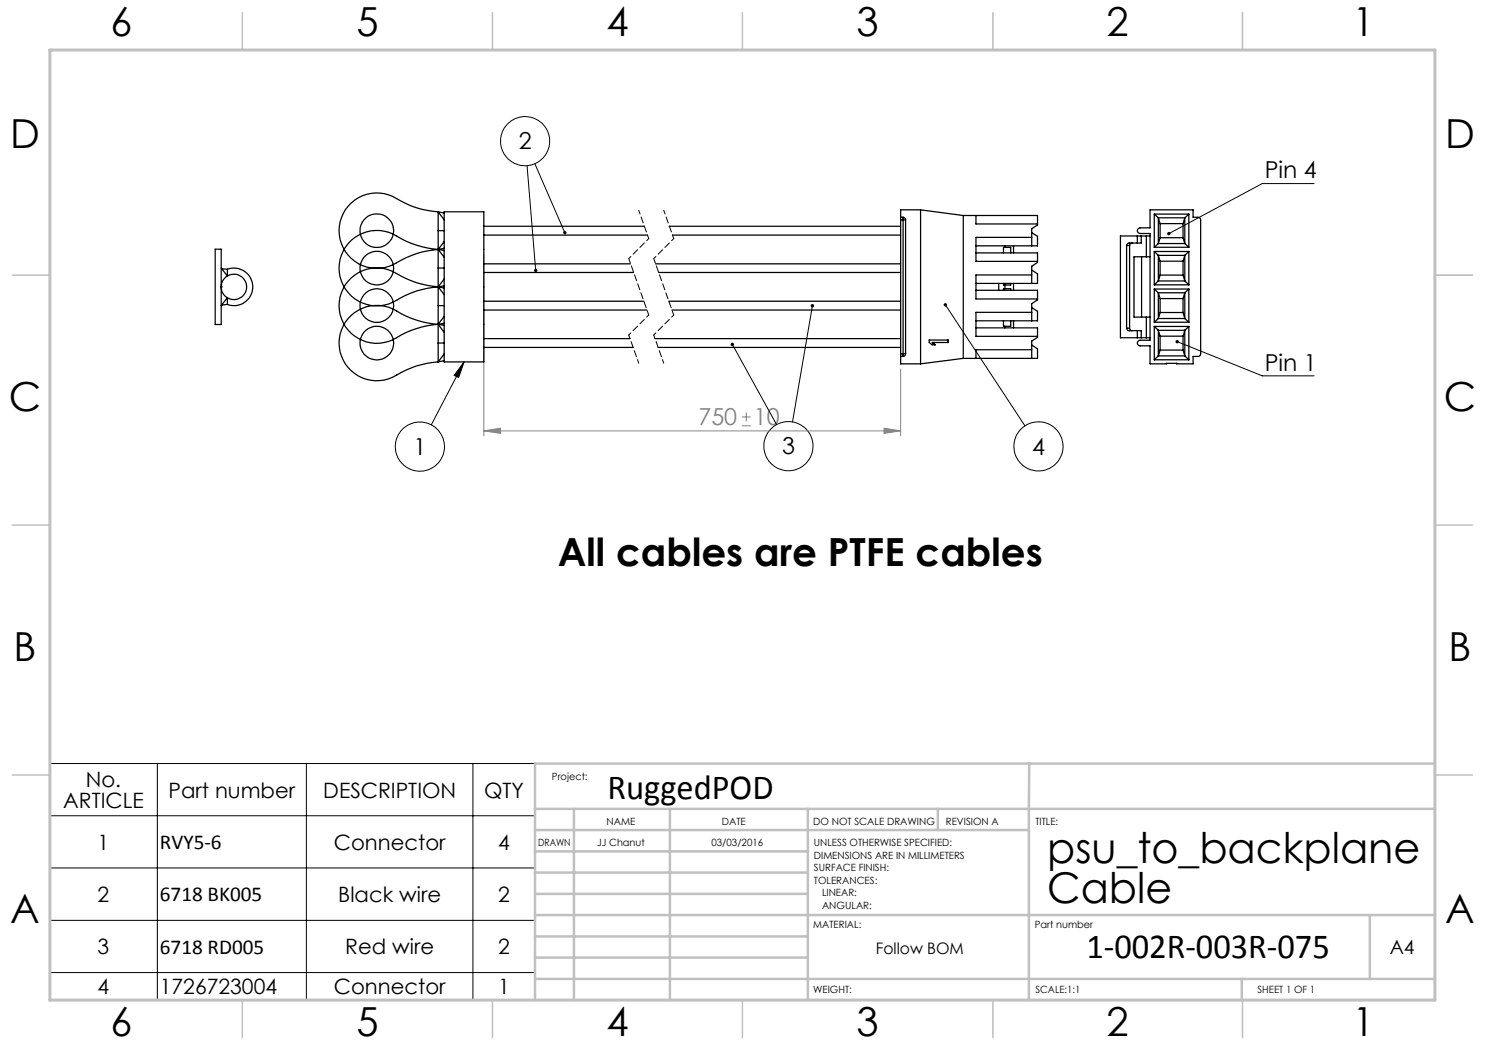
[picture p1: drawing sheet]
<svg xmlns="http://www.w3.org/2000/svg" width="297mm" height="210mm" viewBox="0 0 297 210" stroke-linecap="round" stroke-linejoin="round" font-family="sans-serif">
<path d="M96.8 50.9v36.3M180.1 73.8v13.4M96.8 86.2l3.3-.6v1.1zM96.8 86.2h83.3M148.4 85.2h1.7M148.4 83.4h1.7M149.3 82.5v1.8M176.8 85.6l3.3 .6-3.3 .5z" fill="none" stroke="#808080" stroke-width=".2"/>
<g fill="none" stroke="#000" stroke-width=".2">
<path d="M105.4 33.1l1.7 21M107 32.7l6 13.8M262.8 36.7h-10.4l-18.6 10M92.8 72.4l-6.5 12.6M92.8 72.4l-1.1 3.1-.9-.4zM146.5 68.9l8.8 16M162.5 61.1l-4 23.3M189.1 61l15.9 24.2M235.4 68.3l17 6.9h10.4M9.9 152.7h97.1v47.4h-97.1zM31.5 152.7v47.4M61.3 152.7v47.4"/>
<path d="M94.6 152.7v47.4M9.9 173.6h97.1M9.9 163.2h97.1M9.9 184.1h97.1M9.9 194.5h97.1"/>
<circle cx="105" cy="28.2" r="4.9"/>
<circle cx="84" cy="89.3" r="4.9"/>
<circle cx="157.7" cy="89.2" r="4.9"/>
<circle cx="207.7" cy="89.3" r="4.9"/>
</g>
<path d="M127.8 42.1l1.9 5.6M132.8 42.1l1.9 5.6M125.8 67l1.9 5.6M130.8 67l1.9 5.6" fill="none" stroke="#000" stroke-width=".2" stroke-dasharray="1.3 .6" stroke-dashoffset=".5"/>
<path d="M129.8 47.7l-4.1 4M134.8 47.7l-4.1 4M129.8 63l-4.1 4M134.8 63l-4.1 4" fill="none" stroke="#000" stroke-width=".2" stroke-dasharray="1.3 .6" stroke-dashoffset=".7"/>
<path d="M125.8 51.7l4 11.3M130.8 51.7l4 11.3" fill="none" stroke="#000" stroke-width=".2" stroke-dasharray="1.3 .6" stroke-dashoffset=".4"/>
<path d="M287 55h7.5M287 144.8v55.2h-187.2" fill="none" stroke="#c0c0c0" stroke-width=".2"/>
<g fill="none" stroke="#c0c0c0" stroke-width=".5">
<path d="M205.8 152.7v47.3M287 152.7h-180v47.3M107 161.8h180M107 178.8h54.6M107 174.5h54.6M107 170.3h54.6M107 166h98.8M114.8 161.8v38.2M134 161.8v38.2M161.6 161.8v38.2M187.6 161.8v4.2M107 195.8h180"/>
<path d="M107 191.5h54.6M107 187.3h54.6M107 183h180M248.4 195.8v4.2M274 183v12.8"/>
</g>
<g fill="none" stroke="#c0c0c0" stroke-width=".3">
<path d="M48.5 2.5v7.5M98.5 2.5v7.5M148.5 2.5v7.5M198.6 2.5v7.5M248.5 2.5v7.5M2.5 55h7.5M287 55h7.5M2.5 105h7.5M287 105h7.5M2.5 155h7.5M287 155h7.5M48.5 200v7.5"/>
<path d="M98.5 200v7.5M148.5 200v7.5M198.6 200v7.5M248.5 200v7.5"/>
</g>
<path d="M10 10h277v190h-277z" fill="none" stroke="#c0c0c0" stroke-width=".6"/>
<path d="M188.8 60.7a.35 .35 0 0 0 .2 .6 .35 .35 0 0 0 .4-.4 .35 .35 0 0 0-.5-.3l.2 .4zM92.8 72.4l-1.1 3.1-.9-.4zM106.9 53.8v.1a.34 .34 0 0 0-.1 .4 .34 .34 0 0 0 .4 .1l-.1-.3 .1 .3a.34 .34 0 0 0 .2-.4 .34 .34 0 0 0-.5-.2zM112.7 46.3l-.1 .1a.35 .35 0 0 0 .5 .4l-.1-.3 .1 .3a.35 .35 0 0 0 .1-.5 .35 .35 0 0 0-.5 0zM146.2 68.6a.33 .33 0 0 0 .2 .6 .33 .33 0 0 0 .4-.4 .33 .33 0 0 0-.5-.2l.2 .3zM162.3 60.8a.35 .35 0 0 0-.1 .6 .35 .35 0 0 0 .6-.1 .35 .35 0 0 0-.3-.5v.3v-.3zM235.2 68.1l-.1 .1 .3 .1-.3-.1a.34 .34 0 0 0 .3 .5 .34 .34 0 0 0 .4-.5 .34 .34 0 0 0-.6-.1zM233.6 46.5l-.1 .4 .3-.2-.3 .2a.34 .34 0 0 0 .4 .1 .34 .34 0 0 0 .2-.5 .34 .34 0 0 0-.5 0z" fill="#000"/>
<path d="M96.8 86.2l3.3-.6v1.1zM176.8 85.6l3.3 .6-3.3 .5z" fill="#808080"/>
<g fill="none" stroke="#000" stroke-width=".25">
<path d="M43 49.8h1.2v15.1h-1.2zM44.2 57.4a2.44 2.44 0 0 0 1.3 2.1M44.2 53.6l1.3 1.6M44.2 57.4h.1M44.3 53.8l1.2 .1M45.5 55.2a2.44 2.44 0 0 0-1.3 2.2M45.5 55.2a2.53 2.53 0 0 1 3.8 2.2 2.53 2.53 0 0 1-3.8 2.1M45.5 53.9a3.8 3.8 0 0 1 5.1 3.5 3.8 3.8 0 0 1-5.1 3.5M45.5 53.9v1.3M45.5 59.5v1.4M45.5 59.5l-1.3 1.6M87.6 42.4a18.8 18.8 0 0 1-9.1-3.1 7.5 7.5 0 0 0-10.7 7.3 7.5 7.5 0 0 0 11.5 6 17.9 17.9 0 0 1 8.3-2.7l1.2-1.6"/>
<path d="M87.6 42.4v30M87.6 42.4l1.2 1.6M87.6 42.4l1.2 .2M87.6 46.1h1.2M87.6 53.6h1.2M88.8 42.4h8v30h-8zM88.8 58.9l-1.2-1.5a18.8 18.8 0 0 1-9.1-3.1 7.5 7.5 0 0 0-10.7 7.3 7.5 7.5 0 0 0 11.5 5.9 18.5 18.5 0 0 1 8.3-2.6M88.8 51.5l-1.2-1.6a19.4 19.4 0 0 1-9.1-3.1 7.6 7.6 0 0 0-10.7 7.3 7.6 7.6 0 0 0 11.5 6 17.4 17.4 0 0 1 8.3-2.7l1.2-1.6M88.8 57.1l-1.1 .3 1.1 .2M88.8 49.7l-1.1 .2 1.1 .2M96.8 45.3h32.1M96.8 47h32.7"/>
<path d="M96.8 52.8h29.3M96.8 54.5h29.9M131.1 52.8h49M131.7 54.5h48.4M133.8 45.3h46.3M134.5 47h45.6M180.1 43.5v.5M180.1 44h.5M180.1 43.5h.5M180.1 44v26.8M180.6 44h.5M180.6 43.5v.5"/>
<path d="M180.6 43.5l.4 .2 .1 .3M180.6 44v26.8M181.1 44v26.8M184.1 42h-4v1.5M184.1 42v30.8M184.1 42l8.6 1.1M192.7 43.1v28.6M192.7 43.1h14.8v1.9l-1.2 .7v3.5M195.2 50.6h12.3v1.9l-1.2 .8v3.4M195.2 58.1h12.3v1.9l-1.2 .7v3.5M195.2 43.1v1.7h12.3M199.7 56.7v1.4"/>
<path d="M200.7 50.6v-1.1h1.4v1.1M200.7 56.7v.3h1.4v-.3M200.7 58.1v-.4h1.4v.4M201 49.2v.3M201 57v.7M202.7 49.2v1.4M202.7 56.7v1.4M206.3 46.5l1.2 .8v1.9h-12.3M206.3 54l1.2 .8v1.9h-12.3M206.3 47.5h-11.1v4.8h12.3M206.3 55h-11.1v4.8h12.3M225.3 49.1v16.5"/>
<path d="M225.3 49.1h.6M225.9 49.1v16.5M226.4 48.6l-.3 .1-.2 .4M227.5 48.6h-1.8l-.3 .2-.1 .3M227.5 47.2h.7M227.5 47.2v1.4M227.5 47.2h-3.4v20.3h3.4M228.2 47.2v1.4h-.7M228.2 47.2h1.1M228.3 51.4v12M229.3 51.4h.7M229.3 47.2h.7"/>
<path d="M229.3 47.2v4.2M229.3 51.4h-2.5v12h2.5M230 42h8.6v1.5h1a.54 .54 0 0 1 .5 .5v26.8a.49 .49 0 0 1-.5 .5h-1v1.5h-3.3v-.1l-5.3 .1v-3.6h-2a.56 .56 0 0 1-.5-.6 .56 .56 0 0 1 .5-.6h2v-21.3h-2a.56 .56 0 0 1-.5-.6 .56 .56 0 0 1 .5-.5h2zM230.9 57h6.9M230.9 50.3h6.9M230.9 42.8v6.7M230.9 50.3v6.7M230.9 57.8v6.6M230.9 57.8h6.9M230.9 49.5h6.9M230.9 42.8h6.9M230.9 57.8l.8 .8"/>
<path d="M230.9 42.8l.8 .8M230.9 50.3l.8 .8M231.7 43.6v5.1M231.7 51.1v5.1M231.7 58.6v5.1M231.7 48.7l-.8 .8M231.7 43.6h5.3M231.7 51.1h5.3M231.7 56.2l-.8 .8M231.7 56.2h5.3M231.7 48.7h5.3M231.7 58.6h5.3"/>
<path d="M231.7 51.1l.3 1.1M231.7 43.6l.3 1.1M231.7 58.6l.3 1.1M232 52.2h4.6M232 55h4.6M232 44.7h4.6M232 59.7h4.6M232 47.5l-.3 1.2M232 47.5h4.6M232 44.7v2.8M232 52.2v2.8M232 59.7v2.8"/>
<path d="M232 55l-.3 1.2M236.6 47.5l.4 1.2M236.6 44.7v2.8M236.6 52.2v2.8M236.6 59.7v2.8M236.6 55l.4 1.2M237 43.6v5.1M237 51.1v5.1M237 58.6v5.1M237 56.2l.8 .8M237 48.7l.8 .8M237 43.6l-.4 1.1"/>
<path d="M237 51.1l-.4 1.1M237 58.6l-.4 1.1M237.8 42.8v6.7M237.8 50.3v6.7M237.8 57.8v6.6M237.8 50.3l-.8 .8M237.8 42.8l-.8 .8M237.8 57.8l-.8 .8M45.5 60.9l-1.2 .1M87.6 64.9a19.4 19.4 0 0 1-9.1-3.1 7.5 7.5 0 0 0-10.7 7.2 7.5 7.5 0 0 0 11.5 6 17.9 17.9 0 0 1 8.3-2.6M87.6 61.1h1.2M87.6 64.9l1.2 1.6"/>
<path d="M87.6 68.6h1.2M88.8 63.3l-1.2 1.6M88.8 64.7l-1.1 .2 1.1 .2M88.8 70.8l-1.2 1.6M88.8 72.1l-1.2 .3M96.8 60.2h32M96.8 62h32.6M96.8 67.7h29.2M96.8 69.5h29.8M131 67.7h49.1M131.6 69.5h48.5M133.7 60.2h46.4"/>
<path d="M134.4 62h45.7M180.1 70.8v.5M180.1 70.8h.5M180.1 71.3v1.5h4M180.1 71.3h.5M180.6 70.8h.5M180.6 70.8v.5M181.1 70.8a.49 .49 0 0 1-.5 .5M185.8 68h3.8v.5h-3.1l.5 .5h-.6l-.6-.5zM186.5 68.5h.1M192.7 71.7l-8.6 1.1M195.2 65.6h12.3v1.9l-1.2 .7v3.5"/>
<path d="M200.7 64.2v1.1h1.4v-1.1M201 65.3v.3M202.7 64.2v1.4M206.3 61.5l1.2 .8v1.9h-12.3M206.3 69l1.2 .8v1.9h-14.8M206.3 62.5h-11.1v4.8h12.3M206.3 69.9h-11.1v1.8M225.3 65.6l.1 .3 .3 .2h1.8M225.3 65.6h.6M225.9 65.6l.2 .4 .3 .1M227.5 67.5h.7M227.5 66.1h.7v1.4"/>
<path d="M227.5 66.1v1.4M228.2 67.5h1.1M229.3 63.4h.7M229.3 67.5h.7M229.3 63.4v4.1M230.9 65.3v6.7M230.9 64.4h6.9M230.9 72h6.9M230.9 65.3h6.9M230.9 65.3l.8 .8M231.7 66.1v5.1M231.7 63.7l-.8 .7"/>
<path d="M231.7 63.7h5.3M231.7 66.1h5.3M231.7 71.2l-.8 .8M231.7 71.2h5.3M231.7 66.1l.3 1.1M232 67.2h4.6M232 67.2v2.8M232 70l-.3 1.2M232 70h4.6M232 62.5l-.3 1.2M232 62.5h4.6M236.6 67.2v2.8"/>
<path d="M236.6 62.5l.4 1.2M236.6 70l.4 1.2M237 71.2l.8 .8M237 66.1v5.1M237 63.7l.8 .7M237 66.1l-.4 1.1M237.8 65.3v6.7M237.8 65.3l-.8 .8"/>
<circle cx="75.4" cy="53.6" r="3.4"/>
<circle cx="75.4" cy="46.1" r="3.4"/>
<circle cx="75.4" cy="68.6" r="3.4"/>
<circle cx="75.4" cy="61.1" r="3.4"/>
</g>
<g font-size="8.5">
<text x="209.4" y="172.5">psu_to_backplane</text>
<text x="209.4" y="180.6">Cable</text>
</g>
<g font-size="8">
<text x="22.1" y="7.1">6</text>
<text x="71.3" y="7.2">5</text>
<text x="121.3" y="7.2">4</text>
<text x="171.3" y="7.2">3</text>
<text x="221.3" y="7.2">2</text>
<text x="270.5" y="7.2">1</text>
<text x="2" y="29.7">D</text>
<text x="289" y="29.7">D</text>
<text x="1.8" y="82.1">C</text>
<text x="288.8" y="82.1">C</text>
<text x="2.7" y="132.1">B</text>
<text x="289.7" y="132.1">B</text>
<text x="2" y="184.7">A</text>
<text x="289" y="184.7">A</text>
<text x="22.1" y="207.1">6</text>
<text x="71.3" y="207.2">5</text>
<text x="121.3" y="207.2">4</text>
<text x="171.3" y="207.2">3</text>
<text x="221.3" y="207.2">2</text>
<text x="270.5" y="207.2">1</text>
</g>
<text font-size="7.8" x="111.6" y="113.2">All cables are PTFE cables</text>
<g font-size="7.1">
<text x="121.5" y="159.8">RuggedPOD</text>
<text x="217.3" y="191.6">1-002R-003R-075</text>
</g>
<g font-size="4.7">
<text x="103.7" y="29.9">2</text>
<text x="253" y="35.7">Pin 4</text>
<text x="253" y="74.1">Pin 1</text>
<text x="82.7" y="91">1</text>
<text x="156.4" y="90.9">3</text>
<text x="206.4" y="90.9">4</text>
</g>
<g font-size="4.7" fill="#808080">
<text x="139.7" y="85.1">750</text>
<text x="150.8" y="85.1">10</text>
</g>
<g font-size="4.2">
<text x="12.6" y="161.6">ARTICLE</text>
<text x="17.2" y="157.4">No.</text>
<text x="33.7" y="159.5">Part number</text>
<text x="64.7" y="159.5">DESCRIPTION</text>
<text x="96.8" y="159.5">QTY</text>
<text x="19.5" y="170">1</text>
<text x="32" y="169.8">RVY5-6</text>
<text x="66.8" y="170">Connector</text>
<text x="99.6" y="170">4</text>
<text x="19.5" y="180.4">2</text>
<text x="32" y="180.3">6718 BK005</text>
<text x="67.6" y="180.4">Black wire</text>
<text x="99.6" y="180.4">2</text>
<text x="19.5" y="190.9">3</text>
<text x="32" y="190.7">6718 RD005</text>
<text x="69.1" y="190.9">Red wire</text>
<text x="99.6" y="190.9">2</text>
<text x="19.5" y="198.9">4</text>
<text x="32" y="198.9">1726723004</text>
<text x="66.8" y="198.9">Connector</text>
<text x="99.6" y="198.9">1</text>
</g>
<text font-size="3.9" x="277.9" y="190.9">A4</text>
<text font-size="3.2" x="175.2" y="190.9">Follow BOM</text>
<g font-size="2">
<text x="110.4" y="156">Project:</text>
<text x="121.3" y="165">NAME</text>
<text x="144.4" y="165">DATE</text>
<text x="162.6" y="164.9">DO NOT SCALE DRAWING</text>
<text x="189.2" y="164.9">REVISION A</text>
<text x="207.1" y="164.9">TITLE:</text>
<text x="107.6" y="169.1">DRAWN</text>
<text x="119.4" y="169.1">JJ Chanut</text>
<text x="142.3" y="169.1">03/03/2016</text>
<text x="162.8" y="169.2">UNLESS OTHERWISE SPECIFIED:</text>
<text x="162.8" y="171.7">DIMENSIONS ARE IN MILLIMETERS</text>
<text x="162.8" y="174.2">SURFACE FINISH:</text>
<text x="162.8" y="176.7">TOLERANCES:</text>
<text x="164.4" y="179.2">LINEAR:</text>
<text x="162.6" y="185.5">MATERIAL:</text>
<text x="164.4" y="181.7">ANGULAR:</text>
<text x="207" y="185.5">Part number</text>
<text x="162.6" y="198.5">WEIGHT:</text>
<text x="207.1" y="198.6">SCALE:1:1</text>
<text x="251.5" y="198.6">SHEET 1 OF 1</text>
</g>
</svg>
